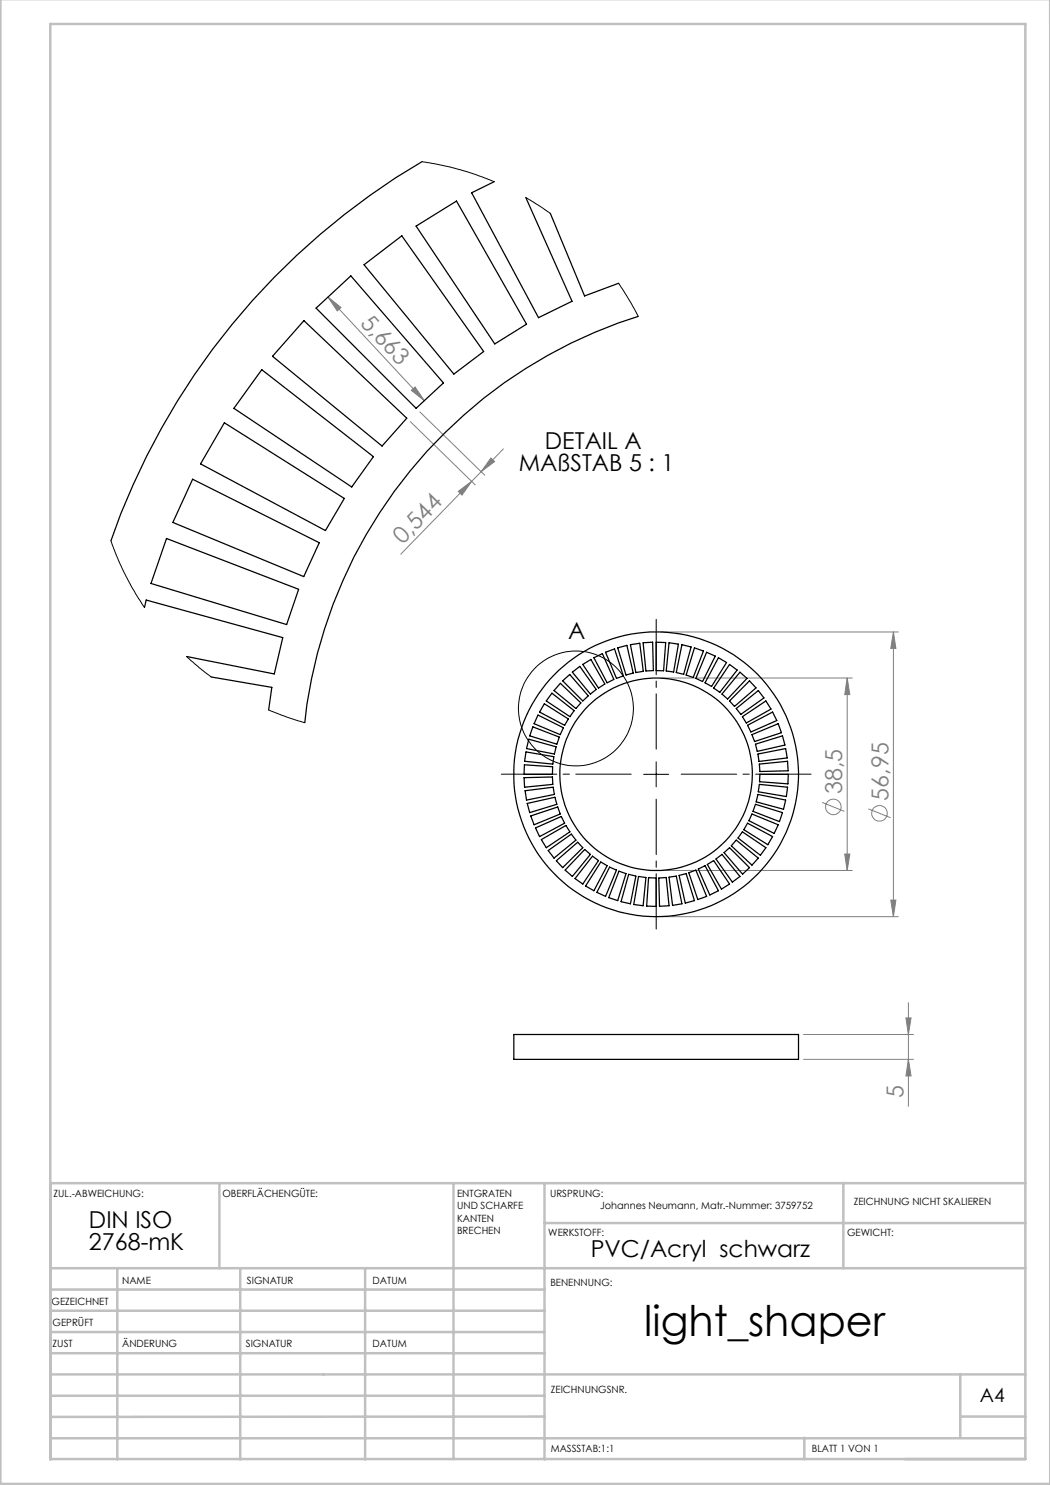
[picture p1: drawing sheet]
<svg xmlns="http://www.w3.org/2000/svg" width="210mm" height="297mm" viewBox="0 0 210 297" stroke-linecap="round" stroke-linejoin="round" font-family="sans-serif">
<g fill="none" stroke="#808080" stroke-width=".2">
<path d="M65.6 59.4l2.6 2.1-.7 .7zM65.6 59.4l19.3 20.7M82.3 78.1l.7-.7 1.9 2.7zM82.1 84.3l12.9 12.7M84 82.4l12.9 12.6M91.7 98.3l2.6-2-1.9 2.7zM94.3 96.3l-14.1 14.5M96.2 94.3l-1.9 2M98.2 91.6l.7 .7-2.7 2zM100.7 89.8l-4.5 4.5M132.2 135.6h38.3M132.2 126.4h47.5"/>
<path d="M169.4 135.6l.6 3.3h-1.1zM169.4 135.6v38.5M178.7 126.4l.5 3.3h-1zM178.7 126.4v56.9M132.2 174.1h38.3M164.4 160.5l4.5 1.8M168.9 170.8h1.1l-.6 3.3zM173.7 161.8l4.4 1.7M132.2 183.3h47.5M178.2 180h1l-.5 3.3zM160.7 206.9h22M160.7 211.9h22"/>
<path d="M181.2 203.6h1l-.5 3.3zM181.7 211.9l.5 3.3h-1zM181.7 200.6v20.7"/>
<circle cx="166.7" cy="161.4" r="1.56"/>
<circle cx="175.9" cy="162.7" r="1.55"/>
</g>
<g fill="none" stroke="#000" stroke-width=".2">
<path d="M128.7 154.9h5M131.2 152.4v5"/>
<circle cx="115.2" cy="141.7" r="11.5"/>
</g>
<path d="M126.2 154.8h-25.9M131.2 149.8v-25.9M131.2 159.8v26M136.2 154.8h26" fill="none" stroke="#000" stroke-width=".2" stroke-dasharray="15.2 1.3 1.3 1.3" stroke-dashoffset="4.2"/>
<g fill="none" stroke="#c0c0c0" stroke-width=".5">
<path d="M.1 -.1v296.9h209.9v-296.9M10.1 4.8h195v287h-195zM43.9 236.6v17M90.7 236.6v55.2M108.9 236.6v55.3M168.7 236.6v17M205.1 236.6h-195v55.3M10.1 253.6h195M10.1 257.9h98.8M23.5 253.6v38.3M48 253.6v38.3M73 253.6v38.3"/>
<path d="M108.9 244.6h96.2M10.1 270.6h98.8M10.1 266.4h98.8M10.1 262.1h98.8M10.1 279.1h98.8M10.1 274.9h195M192.1 274.8v12.7M10.1 287.7h195M108.9 283.3l-98.8 .1M160.9 287.5v4.3M192.1 283.3h13"/>
</g>
<g fill="#808080">
<path d="M98.2 91.6l.7 .7-2.7 2zM91.7 98.3l2.6-2-1.9 2.7z"/>
<path d="M169.4 135.6l.6 3.3h-1.1zM168.9 170.8h1.1l-.6 3.3zM178.7 126.4l.5 3.3h-1zM178.2 180h1l-.5 3.3zM181.2 203.6h1l-.5 3.3zM181.7 211.9l.5 3.3h-1z"/>
<path d="M65.6 59.4l2.6 2.1-.7 .7zM82.3 78.1l.7-.7 1.9 2.7z"/>
</g>
<g fill="none" stroke="#000" stroke-width=".25">
<path d="M84.4 32.3a142.2 142.2 0 0 0-62.2 75.9M98.8 36.3l-4.5 2.3 13.4 24.9 6.7-3.2-9.2-20.8M72.8 52.9l7.6-5.7 16.3 23.1-5.9 4.5zM83.2 45.2l8.1-5 14 24.6-6.3 4zM110.1 42.7l6.8 16.5 6.8-2.5M52.4 73.9l22.3 17.4-4.4 6.1-23.5-15.7zM60.8 64.1l20.6 19.5-5 5.6-21.9-17.9zM63.2 61.6l7-6.4 18.5 21.4-5.5 5.1zM127.6 63.3a96 96 0 0 0-66.6 81.2M38.5 95.8l25.4 12.7-3.2 6.8-26.1-10.8zM44.9 84.6l24 15.1-3.8 6.4-25-13.3zM33.3 107.7l26.4 10.2-2.4 7-27.1-8.2z"/>
<path d="M28.9 121.5l.3-1.5 27.4 7.5-1.7 7.3-17.6-3.5M42.2 135.4l12.2 2.1-.7 4.5M110.4 138.6l4.4 3.5-.8 1.2-4.7-3.1zM112.1 136.7l4.1 3.9-1 1.1-4.4-3.6zM112.5 136.2l1.4-1.3 3.8 4.3-1.1 1zM114.5 134.4l1.5-1.1 3.2 4.6-1.1 .9zM116.6 132.9l1.6-1 2.8 4.9-1.3 .8zM118.8 131.5l1.7-.8 2.3 5.2-1.4 .7zM121.1 130.5l1.8-.7 1.8 5.4-1.4 .5zM123.5 129.6l1.9-.5 1.2 5.5-1.4 .4zM126.1 128.9l1.9-.2 .7 5.6-1.5 .2zM128.6 128.5l1.9-.1 .2 5.7-1.5 .1z"/>
<path d="M131.2 128.4l1.9 .1-.4 5.7-1.5-.1zM133.8 128.5l1.9 .3-1 5.6-1.5-.2zM136.4 128.9l1.8 .5-1.5 5.5-1.4-.4zM138.9 129.6l1.8 .6-2.1 5.3-1.4-.5zM141.3 130.5l1.8 .7-2.6 5.1-1.3-.6zM143.7 131.5l1.6 1-3 4.8-1.3-.7zM145.9 132.9l1.5 1.1-3.4 4.5-1.3-.9zM148 134.4l1.4 1.3-3.9 4.1-1.1-1zM149.9 136.2l1.3 1.4-4.3 3.7-1-1.1zM104.8 155.5l5.7-.1 .1 1.5-5.7 .5zM104.9 153l5.6 .3v1.6h-5.7zM105 158.1l5.6-.7 .3 1.5-5.6 1.1z"/>
<path d="M105.2 150.4l5.6 .9-.2 1.5-5.7-.5zM105.8 147.8l5.4 1.6-.3 1.4-5.6-1.1zM106.6 145.4l5.3 2-.5 1.4-5.5-1.6zM107.6 143l5.1 2.6-.7 1.3-5.2-2.2zM108.9 140.8l4.8 3-.8 1.3-5-2.7zM147.2 141.7l4.5-3.6 1.1 1.5-4.6 3.3zM148.5 143.3l4.7-3.1 1 1.6-4.9 2.8zM149.5 145.1l5-2.7 .9 1.7-5.2 2.3zM150.4 146.9l5.2-2.2 .7 1.8-5.4 1.8zM151.1 148.8l5.4-1.6 .5 1.8-5.6 1.3zM151.6 150.8l5.5-1.1 .3 1.9-5.6 .7zM151.6 158.9l5.5 1.1-.4 1.9-5.5-1.5z"/>
<path d="M151.9 152.8l5.6-.5 .1 1.9-5.6 .1zM151.9 156.9l5.6 .5-.2 1.9-5.6-.9zM152 154.9h5.7l-.1 1.9-5.7-.5zM105.4 160.7l5.6-1.2 .4 1.4-5.5 1.6zM106.2 163.2l5.3-1.8 .5 1.4-5.2 2.2zM107.1 165.6l5.2-2.3 .6 1.3-5 2.7zM108.3 167.9l4.9-2.8 .8 1.3-4.7 3.1zM109.6 170.1l4.7-3.3 .9 1.2-4.4 3.6zM111.3 172.2l4.2-3.8 1.1 1.1-4.1 4zM116.9 169.9l1.2 1-3.6 4.4-1.5-1.3zM118.5 171.2l1.2 .9-3.1 4.7-1.6-1.1zM120.2 172.4l1.2 .7-2.6 5-1.7-.9z"/>
<path d="M121.9 173.4l1.4 .6-2.2 5.3-1.7-.8zM123.8 174.2l1.4 .5-1.7 5.4-1.8-.6zM125.7 174.9l1.5 .3-1.1 5.6-1.9-.5zM127.7 175.3l1.5 .2-.6 5.6-1.8-.2zM129.7 175.5l1.5 .1v5.7l-1.9-.1zM131.8 175.6l1.4-.1 .6 5.6-1.9 .2zM133.8 175.4l1.5-.2 1.1 5.6-1.9 .3zM135.8 175.1l1.4-.4 1.7 5.4-1.8 .5zM137.8 174.6l1.4-.6 2.1 5.3-1.7 .6zM139.7 173.8l1.3-.7 2.7 5-1.7 .9zM141.5 172.9l1.2-.8 3.2 4.7-1.6 1zM143.2 171.8l1.2-.9 3.6 4.4-1.5 1.1z"/>
<path d="M144.8 170.5l1.1-1 4 4-1.4 1.3zM147.2 168l4.5 3.6-1.3 1.4-4.1-3.8zM148.5 166.4l4.7 3.1-1.1 1.6-4.5-3.5zM149.5 164.6l5 2.7-.9 1.6-4.8-3zM150.4 162.8l5.2 2.2-.8 1.7-5-2.6zM151.1 160.9l5.4 1.6-.6 1.8-5.3-2zM102.8 206.9h56.9v5h-56.9z"/>
<circle cx="131.2" cy="154.8" r="19.2"/>
<circle cx="131.2" cy="154.9" r="28.5"/>
</g>
<path d="M84.4 32.3l2.5 .4 5.2 1.3 3.3 1 3.4 1.3M105.2 39.5l4.9 3.2M123.7 56.7l2.5 3.9 1.4 2.7M22.2 108.2l1.4 3.7 1.6 3.4 2 3.6 1.7 2.6M37.3 131.3l2.6 2.3 2.3 1.8M53.7 142l3.5 1.4 3.8 1.1" fill="none" stroke="#000" stroke-width=".2"/>
<text font-size="8.5" x="128.8" y="267.2">light_shaper</text>
<g font-size="4.7" fill="#808080">
<text x="71.9" y="64.7" transform="rotate(47 71.9 64.7)">5,663</text>
<text x="80.6" y="109" transform="rotate(-46 80.6 109)">0,544</text>
<text x="168.5" y="158.8" transform="rotate(-90 168.5 158.8)">38,5</text>
<text x="177.7" y="160.1" transform="rotate(-90 177.7 160.1)">56,95</text>
<text x="180.7" y="219.7" transform="rotate(-90 180.7 219.7)">5</text>
</g>
<g font-size="4.7">
<text x="109" y="89.7">DETAIL A</text>
<text x="103.8" y="94.2">MAßSTAB 5 : 1</text>
<text x="113.6" y="127.8">A</text>
<text x="17.8" y="245.6">DIN ISO</text>
<text x="17.8" y="250.1">2768-mK</text>
<text x="118.1" y="251.4">PVC/Acryl schwarz</text>
</g>
<text font-size="3.9" x="196" y="280.4">A4</text>
<g font-size="2">
<text x="10.7" y="239.5">ZUL.-ABWEICHUNG:</text>
<text x="44.5" y="239.5">OBERFLÄCHENGÜTE:</text>
<text x="91.4" y="239.4">ENTGRATEN</text>
<text x="110" y="239.4">URSPRUNG:</text>
<text x="91.4" y="241.9">UND SCHARFE</text>
<text x="91.4" y="244.4">KANTEN</text>
<text x="120" y="241.9">Johannes Neumann, Matr.-Nummer: 3759752</text>
<text x="170.8" y="240.9">ZEICHNUNG NICHT SKALIEREN</text>
<text x="91.4" y="246.9">BRECHEN</text>
<text x="109.7" y="247.3">WERKSTOFF:</text>
<text x="169.4" y="247.3">GEWICHT:</text>
<text x="24.4" y="256.9">NAME</text>
<text x="49.4" y="256.8">SIGNATUR</text>
<text x="74.5" y="256.8">DATUM</text>
<text x="110.1" y="257.1">BENENNUNG:</text>
<text x="10.3" y="260.9">GEZEICHNET</text>
<text x="10.5" y="265.2">GEPRÜFT</text>
<text x="10.5" y="269.3">ZUST</text>
<text x="24.4" y="269.3">ÄNDERUNG</text>
<text x="49.2" y="269.4">SIGNATUR</text>
<text x="74.5" y="269.4">DATUM</text>
<text x="110.2" y="278.5">ZEICHNUNGSNR.</text>
<text x="110.2" y="290.5">MASSSTAB:1:1</text>
<text x="162.4" y="290.4">BLATT 1 VON 1</text>
</g>
</svg>
